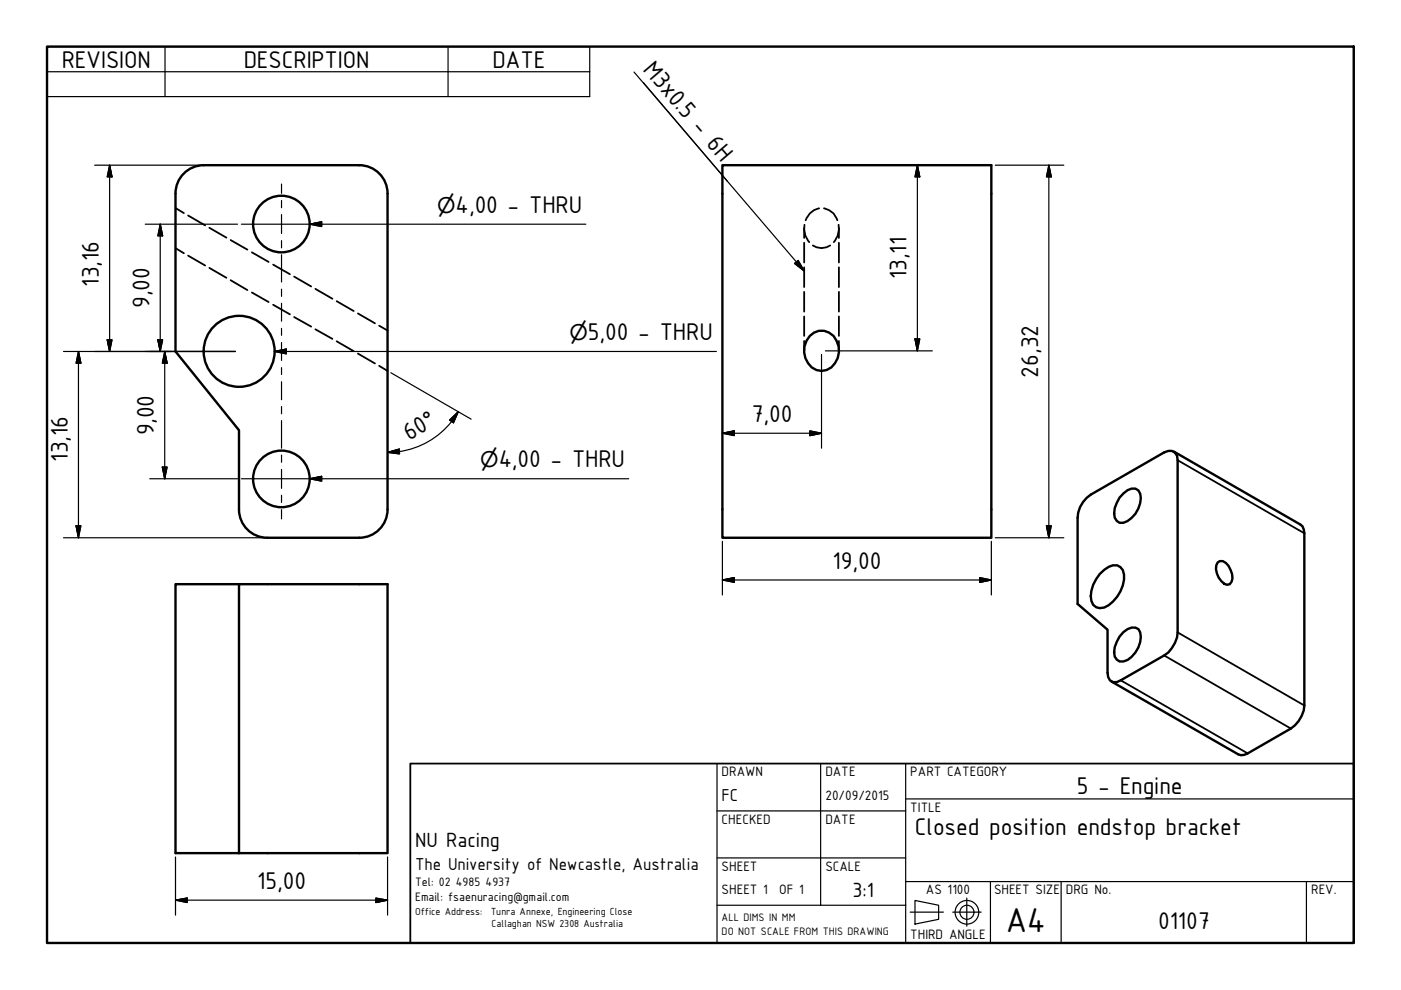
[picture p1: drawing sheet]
<svg xmlns="http://www.w3.org/2000/svg" width="297mm" height="210mm" viewBox="0 0 297 210" stroke-linecap="round" stroke-linejoin="round" font-family="sans-serif">
<!-- layer: Visible (ISO) -->
<g fill="none" stroke="#000" stroke-width=".51">
<path d="M76.2 35a6 6 0 0 1 6 6M76.2 35h-33a6 6 0 0 0-6 6M153.2 35h57v79h-57zM37.2 41.1v33.4l13.5 16.7v16.8M82.2 41.1v66.9M171.7 71.2a3.4 3.4 0 0 1 5.7 1 4.5 4.5 0 0 1-2.1 6.3 3.8 3.8 0 0 1-4.8-3.8l.1-1.3 .4-1.2zM246.8 95.9l-15.5 9M249.7 97.6v36.5a6.4 6.4 0 0 1-2.9 4.9l-9.2 5.2M50.7 108a6 6 0 0 0 6 6M56.7 114h19.5M82.2 108a6 6 0 0 1-6 6M228.5 109.8v18.3l6.3 5.4v9.2"/>
<path d="M238.2 104.6a2.28 2.28 0 0 1 3.2-.6 3.7 3.7 0 0 1 0 3.8 5.5 5.5 0 0 1-3.2 3 1.7 1.7 0 0 1-2-1.9 6.4 6.4 0 0 1 2-4.3zM258.2 119.2a1.5 1.5 0 0 1 2.3 .8 3.2 3.2 0 0 1 .2 3.9l-.5 .1a3.6 3.6 0 0 1-2-4.8zM276.5 113.1v36.5M50.7 123.9h-13.5v57h45v-57h-31.5v57M233.2 121.7a4.3 4.3 0 0 1 3.7-1.8 2.49 2.49 0 0 1 1.4 3 7.7 7.7 0 0 1-4.2 5.9 2.12 2.12 0 0 1-2.8-2.4 7.6 7.6 0 0 1 1.9-4.7zM238.2 134a2.45 2.45 0 0 1 3.2-.6 4.2 4.2 0 0 1-.7 4.9 3.5 3.5 0 0 1-3.3 1.9l-.6-.3a3.4 3.4 0 0 1 0-3.8l.6-1.1zM273.7 154.5l-9.2 5.2"/>
<circle cx="59.7" cy="47.5" r="6"/>
<circle cx="50.7" cy="74.5" r="7.5"/>
<circle cx="59.7" cy="101.5" r="6"/>
</g>
<!-- layer: Hidden (ISO) -->
<g fill="none" stroke="#000" stroke-width=".38">
<path d="M37.2 44.1l1.8 1.1M37.2 52.6l1.8 1.1M39.9 45.7l3.6 2.1M39.9 54.2l3.6 2.1M44.4 48.3l3.6 2.1M44.4 56.8l3.6 2.1M48.9 50.9l3.6 2M48.9 59.4l3.6 2.1M53.4 53.5l3.6 2M57.9 56.1l3.6 2M62.4 58.6l3.6 2.1M170.5 48.4v2.1"/>
<path d="M170.5 51.5v4.2M170.5 56.7v4.2M170.6 47.7a4.4 4.4 0 0 0 1 3.6M172.3 52a3.3 3.3 0 0 0 3.7 0M173.7 44.2a3.7 3.7 0 0 0-2.9 2.5M174.7 44.2a3.7 3.7 0 0 1 2.8 2.5M177.8 47.7a4.4 4.4 0 0 1-1 3.6M177.9 48.4v2.1M177.9 51.5v4.2M177.9 56.7v4.2M53.4 62l3.6 2M57.9 64.6l3.6 2"/>
<path d="M62.4 67.2l3.6 2.1M66.9 61.2l3.6 2.1M66.9 69.8l3.6 2.1M71.4 63.9l3.6 2M71.4 72.4l3.6 2.1M75.9 66.5l3.6 2.1M75.9 75l3.6 2.1M80.4 69.1l1.8 1M80.4 77.6l1.8 1M170.5 61.9v4.2M170.5 67.1v4.1M170.5 72.3v2.1"/>
<path d="M177.9 61.9v4.2M177.9 67.1v4.1M177.9 72.3v2.1"/>
</g>
<!-- layer: Visible Narrow (ISO) -->
<path d="M249.7 97.6l26.8 15.5M246.8 139l26.9 15.5M249.7 134.1l26.8 15.5M237.6 144.2l26.9 15.5" fill="none" stroke="#000" stroke-width=".38"/>
<path d="M246.8 95.9a1.76 1.76 0 0 1 2-.1 1.76 1.76 0 0 1 .9 1.8M248.9 95.7l26.8 15.5 .5 .4 .3 1.5M231.3 104.9a6.2 6.2 0 0 0-2.8 4.9M234.8 142.7a1.69 1.69 0 0 0 .8 1.8 1.69 1.69 0 0 0 2-.3M235.6 144.5l26.9 15.4 .6 .2h.7l.7-.4M276.5 149.6a6.4 6.4 0 0 1-2.8 4.9" fill="none" stroke="#000" stroke-width=".51"/>
<!-- layer: Border (ISO) -->
<path d="M10 9.9h277v190h-277z" fill="none" stroke="#000" stroke-width=".51"/>
<!-- layer: Title (ISO) -->
<g fill="none" stroke="#000" stroke-width=".25">
<path d="M152 171.9h40M152 161.9v38M174 161.9v30M192 169.4h95M192 161.9v38M152 181.9h40M152 191.9h40M192 186.9h95M193 193.4h7M194 190.9l5 1v3l-5 1zM202 193.4h6M205 190.4v6"/>
<path d="M210 186.9v13M225 186.9v13M277 186.9v13"/>
<circle cx="205" cy="193.4" r="2.51"/>
<circle cx="205" cy="193.4" r="1.49"/>
</g>
<path d="M87 161.9h200v38h-200z" fill="none" stroke="#000" stroke-width=".38"/>
<!-- layer: Symbol (ISO) -->
<g fill="none" stroke="#000" stroke-width=".25">
<path d="M10 9.9h115v10.6h-115zM10 15.2h115M35 9.9v10.6M95 9.9v10.6M134.4 15.3l19.8 23.2M136.4 17.5l34.1 39.9M65.7 47.5l2.5-.5v1zM65.7 47.5h58.5M168.5 55.9l.7-.7 1.3 2.2zM58.2 74.5l2.5-.5v1zM58.2 74.5h93.7M65.7 101.5l2.5-.5v1z"/>
<path d="M65.7 101.5h67.6"/>
</g>
<!-- layer: Dimension (ISO) -->
<g fill="none" stroke="#000" stroke-width=".25">
<path d="M20.1 35h22.3M23.2 35l.5 2.5h-1zM23.2 35v39.5M194.5 35l.5 2.5h-1zM194.5 35v39.4M211 35h14.6M222.4 35l.5 2.5h-1zM222.4 35v79M30.8 47.5h19.6M34 47.5l.5 2.5h-1zM34 47.5v27M13.5 74.5h36.4"/>
<path d="M16.6 74.5l.5 2.5h-1zM16.6 74.5v39.5M22.7 72h1l-.5 2.5zM33.5 72h1l-.5 2.5zM34.9 74.5l.5 2.5h-1zM34.9 74.5v27M82.9 79l17 9.9M174.2 75.2v19.8M175 74.4h22.7M194 71.9h1l-.5 2.5zM34.4 99h1l-.5 2.5zM82.2 95.9l2.4-.7 .1 1z"/>
<path d="M84.6 95.7l-2.4 .2M95.3 89.1l1.9-1.8-1.1 2.3zM95.8 89.3a17.3 17.3 0 0 1-11.1 6.4M97.2 87.3l-1.4 2M153.2 91.9l2.5-.6v1.1zM153.2 91.9h21M171.7 91.3l2.5 .6-2.5 .5zM13.5 114h42.4M16.1 111.5h1l-.5 2.5zM31.7 101.5h18.7M153.2 114.8v11.3M210.2 114.8v11.3"/>
<path d="M211 114h14.6M221.9 111.5h1l-.5 2.5zM153.2 123l2.5-.5v1zM153.2 123h57M207.7 122.5l2.5 .5-2.5 .5zM37.2 190.9l2.5-.5v1zM37.2 190.9h45M37.2 181.7v12.3M79.7 190.4l2.5 .5-2.5 .5zM82.2 181.7v12.3"/>
</g>
<g fill="#000" stroke="#000" stroke-width=".25">
<path d="M23.2 35l.5 2.5zM23.2 35l.5 2.5h-1zM194.5 35l.5 2.5zM194.5 35l.5 2.5h-1zM222.4 35l.5 2.5zM222.4 35l.5 2.5h-1zM34 47.5l.5 2.5zM34 47.5l.5 2.5h-1zM16.6 74.5l.5 2.5zM16.6 74.5l.5 2.5h-1zM22.7 72l.5 2.5zM22.7 72h1l-.5 2.5z"/>
<path d="M33.5 72l.5 2.5zM33.5 72h1l-.5 2.5zM34.9 74.5l.5 2.5zM34.9 74.5l.5 2.5h-1zM194 71.9l.5 2.5zM194 71.9h1l-.5 2.5zM34.4 99l.5 2.5zM34.4 99h1l-.5 2.5zM82.2 95.9l2.4-.7zM82.2 95.9l2.4-.7 .1 1zM97.2 87.3l-1.1 2.3zM95.3 89.1l1.9-1.8-1.1 2.3z"/>
<path d="M153.2 91.9l2.5-.6zM153.2 91.9l2.5-.6v1.1zM171.7 92.4l2.5-.5zM171.7 91.3l2.5 .6-2.5 .5zM16.1 111.5l.5 2.5zM16.1 111.5h1l-.5 2.5zM221.9 111.5l.5 2.5zM221.9 111.5h1l-.5 2.5zM153.2 123l2.5-.5zM153.2 123l2.5-.5v1zM207.7 123.5l2.5-.5zM207.7 122.5l2.5 .5-2.5 .5z"/>
<path d="M37.2 190.9l2.5-.5zM37.2 190.9l2.5-.5v1zM79.7 191.4l2.5-.5zM79.7 190.4l2.5 .5-2.5 .5z"/>
</g>
<!-- layer: Symbol (ISO) -->
<path d="M65.7 47.5l2.5-.5zM65.7 47.5l2.5-.5v1zM168.5 55.9l2 1.5zM168.5 55.9l.7-.7 1.3 2.2zM58.2 74.5l2.5-.5zM58.2 74.5l2.5-.5v1zM65.7 101.5l2.5-.5zM65.7 101.5l2.5-.5v1z" fill="#000" stroke="#000" stroke-width=".25"/>
<!-- layer: Center Mark (ISO) -->
<path d="M51.2 47.5h17M51.2 101.5h17" fill="none" stroke="#000" stroke-width=".25"/>
<!-- layer: Centerline (ISO) -->
<g fill="none" stroke="#000" stroke-width=".25">
<path d="M59.7 39v2M59.7 42.5v1.5M59.7 45.5v4M59.7 51v1.5M59.7 54v5.8M59.7 61.3v1.5M59.7 64.3v3.8M59.7 69.6v1.5M59.7 72.6v3.8M59.7 77.9v1.5M59.7 80.9v3.8M59.7 86.2v1.5"/>
<path d="M59.7 89.2v5.8M59.7 96.5v1.5M59.7 99.5v4M59.7 105v1.5M59.7 108v2"/>
</g>
<text font-size="7.9" x="213.2" y="197.6">A4</text>
<g font-size="5.5">
<text x="13.1" y="14.3">REVISION</text>
<text x="51.7" y="14.3">DESCRIPTION</text>
<text x="104.4" y="14.3">DATE</text>
<text x="136.1" y="14.8" transform="rotate(49 136.1 14.8)">M3x0.5 - 6H</text>
<text x="96.6" y="45.1">4,00 - THRU</text>
<text x="192.2" y="59.2" transform="rotate(-90 192.2 59.2)">13,11</text>
<text x="21" y="60.8" transform="rotate(-90 21 60.8)">13,16</text>
<text x="31.7" y="65.3" transform="rotate(-90 31.7 65.3)">9,00</text>
<text x="124.7" y="72">5,00 - THRU</text>
<text x="220.1" y="80" transform="rotate(-90 220.1 80)">26,32</text>
<text x="159.4" y="89.6">7,00</text>
<text x="32.6" y="92.3" transform="rotate(-90 32.6 92.3)">9,00</text>
<text x="86.7" y="93.5" transform="rotate(-30 86.7 93.5)">60°</text>
<text x="14.4" y="97.9" transform="rotate(-90 14.4 97.9)">13,16</text>
<text x="105.7" y="99">4,00 - THRU</text>
<text x="176.5" y="120.7">19,00</text>
<text x="228.3" y="168.3">5 - Engine</text>
<text x="194" y="177.1">Closed position endstop bracket</text>
<text x="54.5" y="188.6">15,00</text>
<text x="245.6" y="196.9">01107</text>
</g>
<g font-size="4.7">
<text x="88" y="179.7">NU Racing</text>
<text x="180.7" y="190.2">3:1</text>
</g>
<g font-size="4.6">
<text x="92.7" y="45.1">⌀</text>
<text x="120.7" y="72">⌀</text>
<text x="101.8" y="99">⌀</text>
</g>
<g font-size="3.9">
<text x="153" y="169.9">FC</text>
<text x="88" y="184.4">The University of Newcastle, Australia</text>
</g>
<g font-size="3.1">
<text x="153" y="164.6">DRAWN</text>
<text x="175" y="164.6">DATE</text>
<text x="193" y="164.6">PART CATEGORY</text>
<text x="175" y="169.6">20/09/2015</text>
<text x="193" y="172.2">TITLE</text>
<text x="153" y="174.7">CHECKED</text>
<text x="175" y="174.7">DATE</text>
<text x="153" y="184.6">SHEET</text>
<text x="175" y="184.6">SCALE</text>
<text x="153" y="189.6">SHEET 1</text>
<text x="165.2" y="189.6">OF 1</text>
<text x="196.3" y="189.6">AS 1100</text>
<text x="210.8" y="189.6">SHEET SIZE</text>
<text x="226" y="189.6">DRG No.</text>
<text x="278" y="189.6">REV.</text>
<text x="193" y="199.2">THIRD ANGLE</text>
</g>
<g font-size="2.8">
<text x="88" y="187.9">Tel: 02</text>
<text x="88" y="191.1">Email: fsaenuracing@gmail.com</text>
<text x="96.6" y="187.9">4985</text>
<text x="102.9" y="187.9">4937</text>
</g>
<g font-size="2.5">
<text x="153" y="195.3">ALL DIMS IN MM</text>
<text x="153" y="198.2">DO NOT SCALE FROM THIS DRAWING</text>
</g>
<g font-size="2.3">
<text x="88" y="193.9">Office Address:</text>
<text x="104.1" y="193.9">Tunra Annexe, Engineering Close</text>
<text x="104.2" y="196.6">Callaghan NSW 2308 Australia</text>
</g>
</svg>
